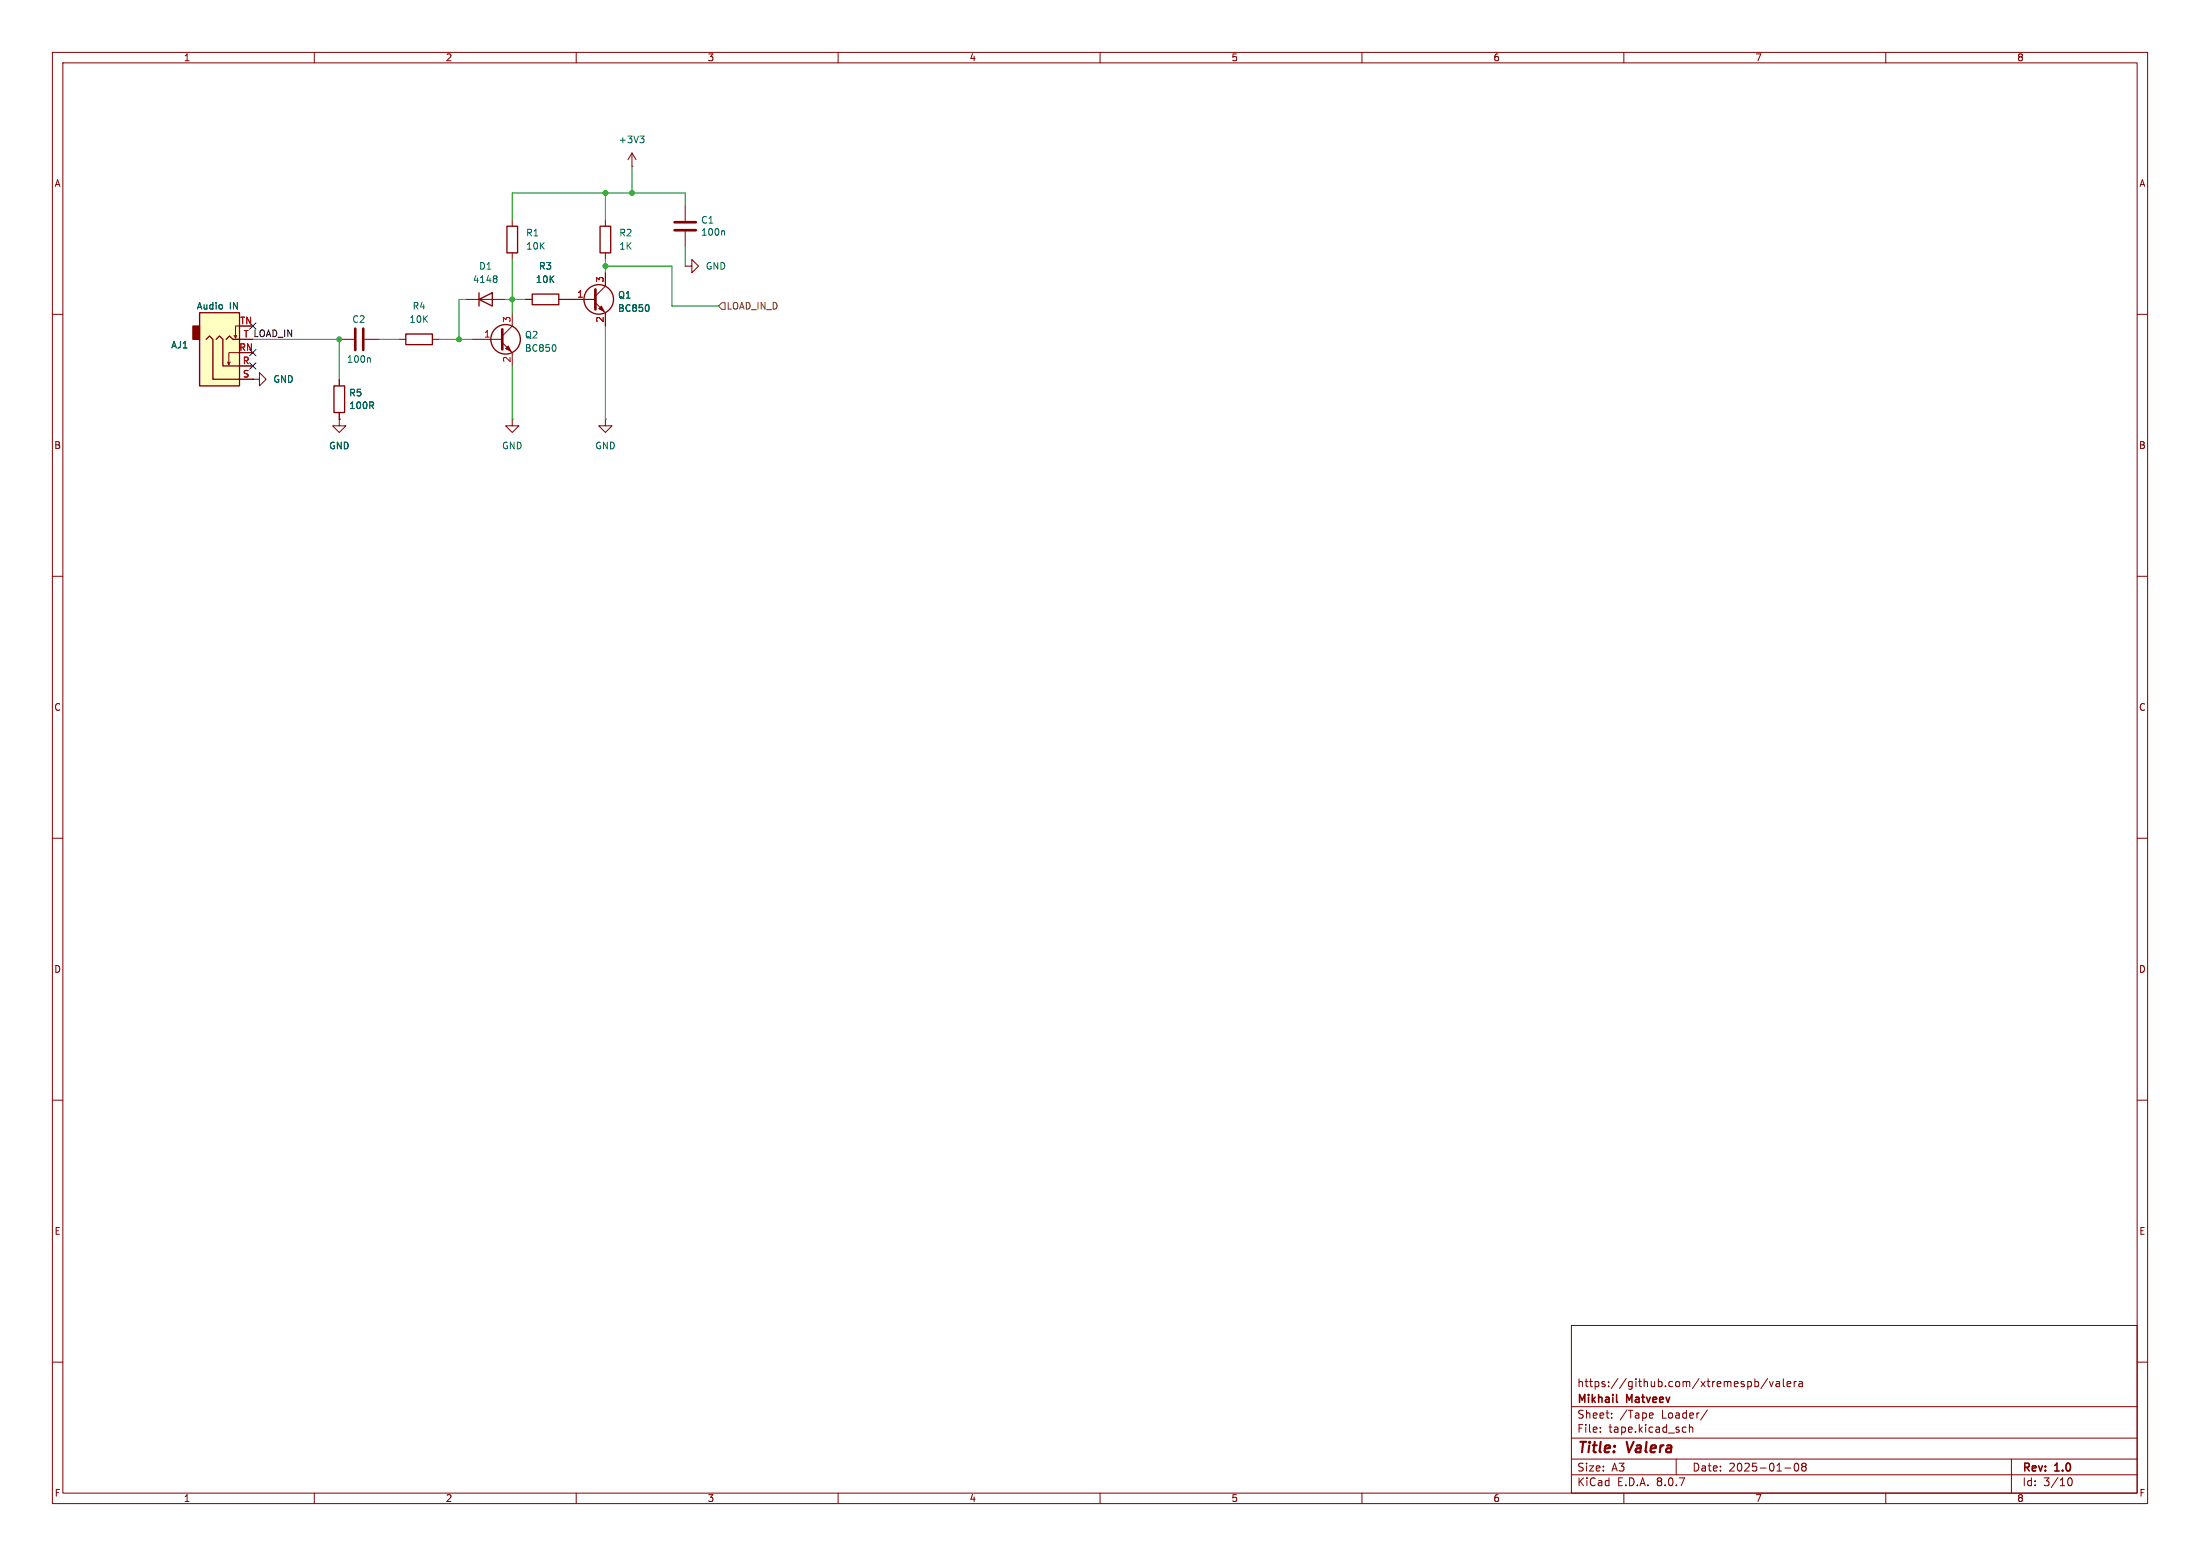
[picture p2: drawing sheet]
<svg xmlns="http://www.w3.org/2000/svg" width="420mm" height="297mm" viewBox="0 0 420 297" stroke-linecap="round" stroke-linejoin="round" font-family="sans-serif">
<g fill="none" stroke="#840000" stroke-width=".19">
<path d="M10 10h400v277h-400zM12 12h396v273h-396zM60 10v2M110 10v2M160 10v2M210 10v2M260 10v2M310 10v2M360 10v2M120.6 31.8h.1M120.6 29.2l-.7 1.3M120.6 29.2v2.6"/>
<path d="M120.6 29.2l.8 1.3M88.9 57.2h7.6M97.8 41.9v1.3M97.8 48.3v1.2M97.8 59.7v2.5l-1.9 1.9M130.8 50.8h1.3v-1.3l1.2 1.3-1.2 1.3v-1.3M130.8 50.8h.1M10 60h2M48.3 72.4h1.2v-1.3l1.3 1.3-1.3 1.3v-1.3M48.3 72.4h.1M64.8 64.8h2.8M64.8 72.4v1.3"/>
<path d="M64.8 78.7v1.3M69.6 64.8h2.8M76.2 64.8h1.3M82.5 64.8h1.3M90.2 64.8h5.7M95.9 65.4l1.9 1.9v2.6M408 60h2M64.8 80v1.3h1.2l-1.2 1.3-1.3-1.3h1.3M64.8 80h.1M97.8 80v1.3h1.3l-1.3 1.3-1.3-1.3h1.3M97.8 80h.1M115.6 80v1.3h1.2l-1.2 1.3-1.3-1.3h1.3"/>
<path d="M115.6 80h.1M10 110h2M408 110h2M10 160h2M408 160h2M10 210h2M408 210h2M300 253h108v32h-108zM10 260h2M300 278.5h108M300 274.5h108M300 268.5h108"/>
<path d="M305.5 273.2v.2M305.5 272.5v.1M307.7 270.5v.2M307.7 269.8v.1M315.1 269.7l.4 .1 .1 .2-.7 .2M315.5 270.6l-.4 .1M320 278.5v3M321.4 272.4l.5 .1M321.9 273.3l-.5 .1M322.5 272.5l.2-.1 .4 .1 .1 .9M322.5 271.9v1.5M325.9 269.1l-1.2 1.9"/>
<path d="M335 263.8l.4-.1 .3 .3-.1 .6h-.6M335 263.2v1.5M337.4 263.1l-1.2 1.9M337.8 263.7l.4 1 .3-1M339.1 263.8h.6v.9M339.7 264l-.5 .1a.29 .29 0 0 0-.2 .3 .29 .29 0 0 0 .2 .3l.5-.1M340.4 263.2v1.3l.3 .2M341.2 264.2l.7-.2-.1-.2-.4-.1-.2 .2v.7h.6M342.5 263.7v1M342.7 279.4l.2-.1a.8 .8 0 0 1 .5 .7 .8 .8 0 0 1-.5 .8l-.2-.2-.2-.4zM342.9 263.7l-.2 .1-.2 .2M343.4 263.8h.6l.1 .9"/>
<path d="M344.1 264l-.5 .1a.29 .29 0 0 0-.2 .3 .29 .29 0 0 0 .2 .3l.5-.1M344.2 279.9l-.3-.3 .3-.3 .5 .1 .1 .2-.3 .3M344.2 279.9l-.3 .3 .1 .4 .2 .2 .5-.1 .1-.2-.1-.4-.2-.2M344.2 279.9h.3M384 278.5v6.5M408 260h2M60 285v2M110 285v2M160 285v2M210 285v2M260 285v2M300 281.5h108"/>
<path d="M310 285v2M340.7 280.2h1.2M360 285v2M394.7 282.7l.2-.5 .2-.1a.8 .8 0 0 1 .5 .7 .8 .8 0 0 1-.5 .8l-.2-.2-.2-.4"/>
</g>
<path d="M308.6 267.5l.2 .2" fill="none" stroke="#840000" stroke-width=".3"/>
<g fill="none" stroke="#840000" stroke-width=".25">
<path d="M91.4 57.2l2.6-1.3v2.5zM91.4 55.9v2.5M96.8 43.2h2v5.1h-2zM63.8 73.7h2v5h-2zM77.5 63.8h5v2h-5z"/>
<circle cx="96.5" cy="64.8" r="2.82"/>
</g>
<path d="M122.2 26h.7l-.4 .5M122.7 26.5l.2 .2v.3l-.2 .2M94.6 52.6l.3 .3-.3 .3 .3 .2v.3l-.3 .2M70.5 68.3l.2 .2v.7M106 65.9l.1 .4-.1 .6" fill="none" stroke="#006464" stroke-width=".19"/>
<path d="M67.8 62.7v4.1M69.3 62.7v4.1M95.9 62.9v3.8" fill="none" stroke="#840000" stroke-width=".51"/>
<path d="M97 66l.5 1.1-1-.6z" fill="#840000" stroke="#840000" stroke-width=".19"/>
<path d="M38.1 59.7h7.6v14h-7.6z" fill="#ffffc2"/>
<path d="M36.8 62.2h1.3v2.6h-1.3z" fill="#840000" stroke="#840000" stroke-width=".25"/>
<g fill="none" stroke="#840000" stroke-width=".19">
<path d="M130.8 39.4v2.8M100.3 57.2h1.3M106.7 57.2h7M113.7 57.8l1.9 1.9v2.5M115.6 41.9v1.3M115.6 48.3v1.2M115.6 52.1v2.5l-1.9 1.9M130.8 44.2v2.8M43.9 69.1l-.2 .5M45.2 64l-.2 .5M45.7 62.2h-.7v2.3l-.3-.5M45.7 67.3h-2v2.3l-.3-.5"/>
<path d="M45.7 69.9h2.6M45.7 72.4h2.6M45.7 64.8h2.6M48.3 72.4h.1M64.8 72.4v1.3M64.8 78.7v1.3M64.8 80h.1"/>
</g>
<g fill="none" stroke="#840000" stroke-width=".25">
<path d="M38.1 59.7h7.6v14h-7.6zM101.6 56.1h5.1v2.1h-5.1zM114.6 43.2h2v5.1h-2zM39.4 64.8l.6-.7 .6 .7v7.6h5.1M41.3 64.8l.6-.7 .6 .7v5.1h3.2M43.2 64.8l.6-.7 .6 .7h1.3"/>
<circle cx="114.3" cy="57.1" r="2.82"/>
</g>
<path d="M113.7 55.2v3.9M128.8 43.9h4M128.8 42.4h4" fill="none" stroke="#840000" stroke-width=".51"/>
<path d="M123.8 58.3l.1 .3-.1 .7M138.1 44.1l.2 .1v.7" fill="none" stroke="#006464" stroke-width=".19"/>
<path d="M114.8 58.4l.5 1-1-.5z" fill="#840000" stroke="#840000" stroke-width=".19"/>
<path d="M137.2 58.4l.6-.6h.6v1.3h-.6z" fill="none" stroke="#725600" stroke-width=".19"/>
<g fill="none" stroke="#009600" stroke-width=".19">
<path d="M115.6 36.8v5.1M120.6 31.8v5M130.8 39.4v-2.6h-33v5.1M88.9 57.2h-1.3v7.6M96.5 57.2h3.8M97.8 49.5v10.2M115.6 49.5v2.6M115.6 50.8h12.7v7.6h8.9M130.8 47v3.8M48.3 64.8h16.5v7.6M72.4 64.8h3.8M83.8 64.8h6.4"/>
<path d="M97.8 69.9v10.1M115.6 62.2v17.8"/>
</g>
<path d="M47.7 61.6l1.2 1.2M47.7 66.7l1.2 1.2M47.7 69.2l1.2 1.3M48.9 61.6l-1.2 1.2M48.9 66.7l-1.2 1.2M48.9 69.2l-1.2 1.3" fill="none" stroke="#000084" stroke-width=".19"/>
<g fill="#009600" stroke="#009600" stroke-width=".19">
<circle cx="115.6" cy="36.8" r=".46"/>
<circle cx="120.6" cy="36.8" r=".46"/>
<circle cx="115.6" cy="50.8" r=".46"/>
<circle cx="97.8" cy="57.2" r=".46"/>
<circle cx="87.6" cy="64.8" r=".46"/>
<circle cx="64.8" cy="64.8" r=".46"/>
</g>
<g font-size="2.8" fill="#840000">
<text x="301" y="277.9">Title:</text>
<text x="310.6" y="277.9">Valera</text>
</g>
<g font-size="2.1" fill="#840000">
<text x="301" y="268.2">Mikhail</text>
<text x="301" y="265">https://github.com/xtremespb/valera</text>
<text x="310.6" y="268.2">Matveev</text>
<text x="301" y="273.7">File:</text>
<text x="301" y="271">Sheet:</text>
<text x="307.1" y="273.7">tape.kicad_sch</text>
<text x="309.2" y="271">/Tape</text>
<text x="317.2" y="271">Loader/</text>
<text x="301" y="281.1">Size:</text>
<text x="307.6" y="281.1">A3</text>
<text x="323" y="281.1">Date:</text>
<text x="330" y="281.1">2025-01-08</text>
<text x="386" y="281.3">Rev:</text>
<text x="392.4" y="281.3">1.0</text>
<text x="301" y="283.9">KiCad</text>
<text x="308.7" y="283.9">E.D.A.</text>
<text x="316.3" y="283.9">8.0.7</text>
<text x="386" y="283.9">Id:</text>
<text x="390.1" y="283.9">3/10</text>
</g>
<g font-size="1.8" fill="#840000">
<text x="35" y="11.9">1</text>
<text x="85" y="11.9">2</text>
<text x="135" y="11.9">3</text>
<text x="185" y="11.9">4</text>
<text x="235" y="11.9">5</text>
<text x="285" y="11.9">6</text>
<text x="335" y="11.9">7</text>
<text x="385" y="11.9">8</text>
<text x="10.3" y="35.9">A</text>
<text x="408.3" y="35.9">A</text>
<text x="10.3" y="85.9">B</text>
<text x="408.2" y="85.9">B</text>
<text x="10.3" y="135.9">C</text>
<text x="408.2" y="135.9">C</text>
<text x="10.3" y="185.9">D</text>
<text x="408.2" y="185.9">D</text>
<text x="10.3" y="235.9">E</text>
<text x="408.3" y="235.9">E</text>
<text x="10.3" y="285.9">F</text>
<text x="35" y="286.9">1</text>
<text x="85" y="286.9">2</text>
<text x="135" y="286.9">3</text>
<text x="185" y="286.9">4</text>
<text x="235" y="286.9">5</text>
<text x="285" y="286.9">6</text>
<text x="335" y="286.9">7</text>
<text x="385" y="286.9">8</text>
<text x="408.3" y="285.9">F</text>
</g>
<g font-size="1.8" fill="#006464">
<text x="118" y="27.5">+3V3</text>
<text x="100.3" y="45.3">R1</text>
<text x="100.3" y="47.9">10K</text>
<text x="118.1" y="45.3">R2</text>
<text x="118.1" y="47.9">1K</text>
<text x="133.7" y="42.9">C1</text>
<text x="133.7" y="45.2">100n</text>
<text x="91.4" y="51.7">D1</text>
<text x="102.8" y="51.7">R3</text>
<text x="134.6" y="51.7">GND</text>
<text x="37.5" y="59.3">Audio</text>
<text x="43.8" y="59.3">IN</text>
<text x="78.7" y="59.3">R4</text>
<text x="90.2" y="54.2">4148</text>
<text x="102.2" y="54.2">10K</text>
<text x="117.9" y="59.7">BC850</text>
<text x="117.9" y="57.2">Q1</text>
<text x="67.2" y="61.8">C2</text>
<text x="78.1" y="61.8">10K</text>
<text x="100.1" y="64.8">Q2</text>
<text x="32.6" y="66.7">AJ1</text>
<text x="66.1" y="69.4">100n</text>
<text x="100.1" y="67.3">BC850</text>
<text x="52.1" y="73.3">GND</text>
<text x="66.6" y="75.9">R5</text>
<text x="66.6" y="78.3">100R</text>
<text x="62.7" y="86">GND</text>
<text x="95.8" y="86">GND</text>
<text x="113.5" y="86">GND</text>
</g>
<g font-size="1.8" fill="#a90000">
<text x="110.1" y="56.9">1</text>
<text x="115.3" y="54" transform="rotate(-90 115.3 54)">3</text>
<text x="45.7" y="62">TN</text>
<text x="46.4" y="64.5">T</text>
<text x="92.3" y="64.5">1</text>
<text x="97.5" y="61.7" transform="rotate(-90 97.5 61.7)">3</text>
<text x="115.3" y="61.7" transform="rotate(-90 115.3 61.7)">2</text>
<text x="45.6" y="67.1">RN</text>
<text x="46.3" y="69.6">R</text>
<text x="97.5" y="69.3" transform="rotate(-90 97.5 69.3)">2</text>
<text x="46.3" y="72.1">S</text>
</g>
<text font-size="1.8" fill="#725600" x="138.6" y="59.3">LOAD_IN_D</text>
<text font-size="1.8" fill="#0f0f0f" x="46.4" y="64.5">T LOAD_IN</text>
</svg>
